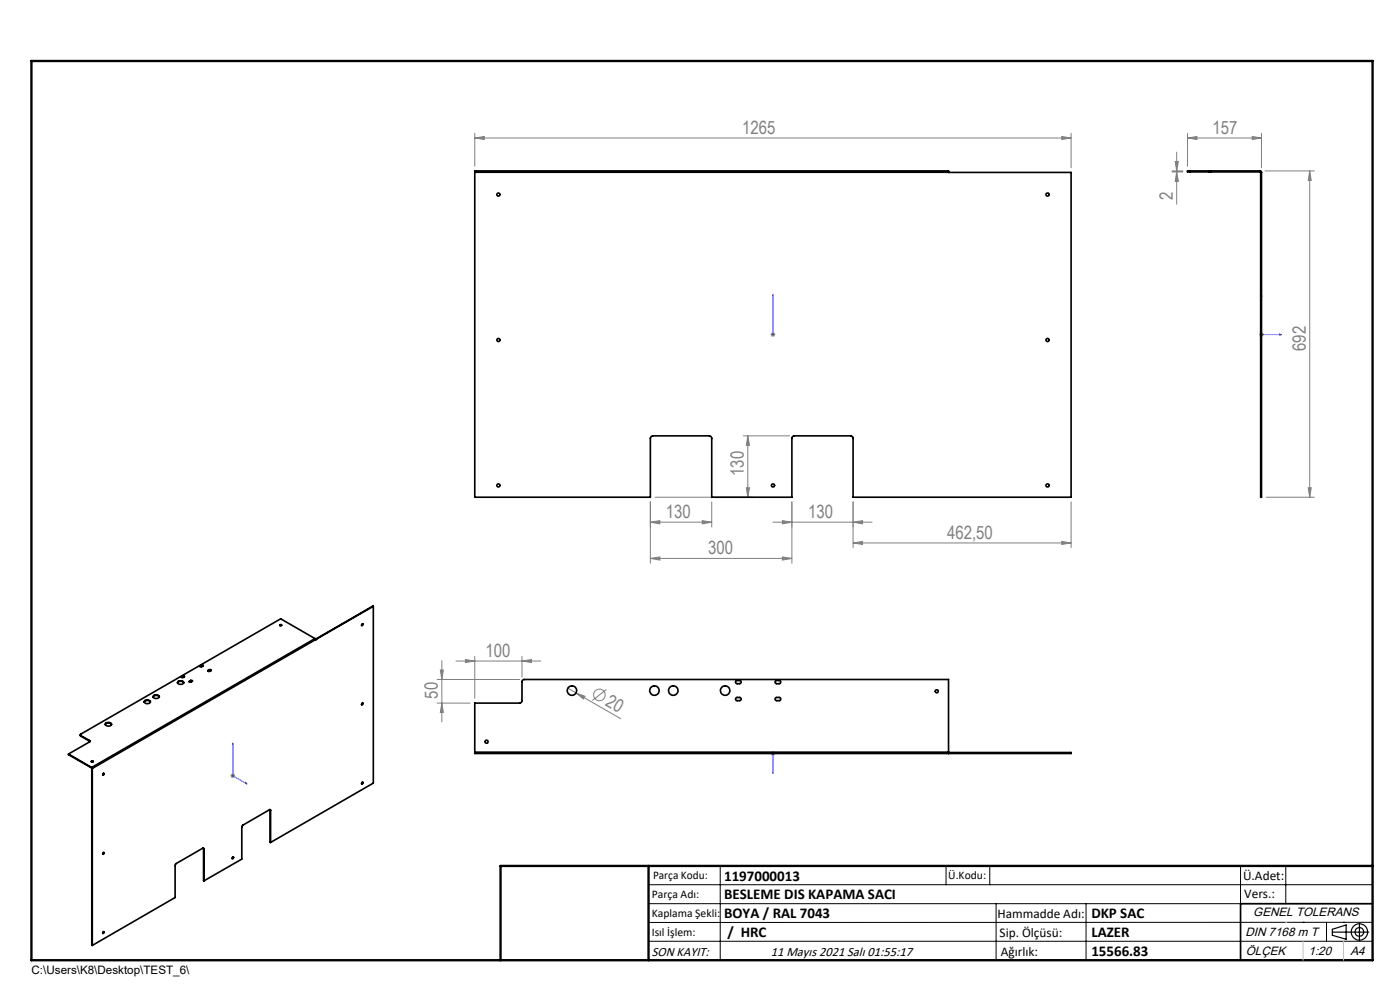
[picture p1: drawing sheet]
<svg xmlns="http://www.w3.org/2000/svg" width="297mm" height="210mm" viewBox="0 0 297 210" stroke-linecap="round" stroke-linejoin="round" font-family="sans-serif">
<g fill="none" stroke="#808080" stroke-width=".21">
<path d="M100.7 29.3l2-.3v.6zM100.7 28.3v7M100.7 29.3h126.5M225.2 29l2 .3-2 .3zM227.2 28.3v7.3M248.6 36.3h2.3M248.6 36.5h2.3M249.3 34.3h.7l-.4 2zM249.6 36.5l.4 2h-.7zM249.6 32.3v11M251.9 29.3l2-.3v.6zM251.9 29.3h15.7"/>
<path d="M251.9 28.3v7M265.6 29l2 .3-2 .3zM267.6 28.3v7.3M268.4 36.3h10.4M277.8 36.3l.4 2h-.7zM277.8 36.3v69.2M163.5 71h1M163.6 70.6l.7 .7M164 70.5v1M164.3 70.6l-.7 .7M267.1 71h1M267.3 70.6l.7 .7"/>
<path d="M267.6 70.5v1M268 70.6l-.7 .7M157.7 92.5h9.8M158.6 92.5v13M158.6 92.5l.4 2h-.7zM138 118.5l2-.4v.7zM138 110.8l2-.4v.7zM138 106.5v13M138 118.5h30M138 110.8h13M139 105.5h20.7M149 110.4l2 .4-2 .3z"/>
<path d="M151 106.5v5.3M158.3 103.5h.7l-.4 2zM164 110.8h21M166 110.4l2 .4-2 .3zM166 118.1l2 .4-2 .3zM168 106.5v13M181 115.2l2-.3v.6zM181 110.8l2-.4v.7zM181 106.5v9.7M181 115.2h46.2M225.2 114.9l2 .3-2 .3zM227.2 106.5v9.7"/>
<path d="M268.6 105.5h10.2M277.5 103.5h.7l-.4 2zM98.7 139.9l2 .3-2 .3zM100.7 139.2v8.9M110.7 139.2v4.4M92.7 144.1h17.5M92.7 149.1h7M93.4 142.1h.7l-.4 2zM93.7 140.2v12.9M93.7 149.1l.4 2h-.7zM96.7 140.2h18M110.7 140.2l2-.3v.6z"/>
<path d="M120.5 146l1.7 1M122.2 147l1.9 .7-.3 .6zM122.2 147l9.5 5.5M128.7 146.3l-3 2.3M163.5 159.8h1M163.6 159.5l.7 .7M164 159.3v1M164.3 159.5l-.7 .7M48.9 164.6h1M49 164.2l.7 .7M49.4 164v1.1M49.7 164.2l-.7 .7"/>
<circle cx="127.2" cy="147.4" r="1.23"/>
</g>
<g fill="none" stroke="#000" stroke-width=".25">
<path d="M282.6 197.7h7.8M282.6 197.1l3-.9v3l-3-.8zM288.4 195.8v3.8M106.2 203.7h185"/>
<circle cx="288.4" cy="197.7" r="1.74"/>
<circle cx="288.4" cy="197.7" r=".93"/>
</g>
<g fill="none" stroke="#00f" stroke-width=".21">
<path d="M164 70.9v.2zM164 62.5v.4v-.4M164 71h.1M164 62.5v8.5M267.6 62.5l.1 .4h-.2zM267.6 62.5v8.5h4.3M271.4 70.9l.5 .1-.5 .1zM49.4 157.6l.1 .4-.2-.1zM49.4 157.6v7l3 1.7M164 159.7v.2zM164 159.8h.1M164 159.8v4.3"/>
<path d="M52.1 166l.3 .3-.3-.1zM164 164.1v-.5v.5"/>
</g>
<g fill="none" stroke="#000" stroke-width=".21">
<path d="M137.6 187.7h153.6M137.6 191.7h153.6M137.6 199.7h153.6M152.8 183.7v20M200.7 183.7v4M210 183.7v4M211.3 191.7v12M230.4 191.7v12M263.2 183.7v20M272.8 183.7v8M276.4 195.6h.1M281.4 195.6v4.1"/>
<path d="M285 195.6h.1M291.2 195.6l-153.6 .1"/>
</g>
<path d="M291.2 191.7h-28v12" fill="none" stroke="#000" stroke-width=".35"/>
<path d="M6.7 12.9h284.5v190.8h-284.5zM137.6 183.7v20M291.2 183.7h-185v20" fill="none" stroke="#000" stroke-width=".5"/>
<path d="M276.4 199.7v4M285 199.7v4" fill="none" stroke="#c0c0c0" stroke-width=".21"/>
<path d="M272.8 195.6h.1" fill="none" stroke="#c0c0c0" stroke-width=".25"/>
<g fill="#00f">
<path d="M164 70.9v.2zM164 62.5v.4z"/>
<path d="M271.4 70.9l.5 .1-.5 .1zM267.6 62.5l.1 .4h-.2z"/>
<path d="M52.1 166l.3 .3-.3-.1zM49.4 157.6l.1 .4-.2-.1zM164 163.6v.5zM164 159.7v.2z"/>
</g>
<g fill="#808080">
<path d="M122.2 147l1.9 .7-.3 .6z"/>
<path d="M166 118.1l2 .4-2 .3zM138 118.5l2-.4v.7zM149 110.4l2 .4-2 .3zM138 110.8l2-.4v.7z"/>
<path d="M100.7 29.3l2-.3v.6zM225.2 29l2 .3-2 .3zM181 115.2l2-.3v.6zM225.2 114.9l2 .3-2 .3zM251.9 29.3l2-.3v.6zM265.6 29l2 .3-2 .3zM98.7 139.9l2 .3-2 .3zM110.7 140.2l2-.3v.6z"/>
<path d="M181 110.8l2-.4v.7zM166 110.4l2 .4-2 .3z"/>
<path d="M277.8 36.3l.4 2h-.7zM277.5 103.5h.7l-.4 2zM249.3 34.3h.7l-.4 2zM249.6 36.5l.4 2h-.7z"/>
<path d="M158.6 92.5l.4 2h-.7zM158.3 103.5h.7l-.4 2zM93.4 142.1h.7l-.4 2zM93.7 149.1l.4 2h-.7z"/>
</g>
<g fill="none" stroke="#000" stroke-width=".35">
<path d="M100.7 36.5v69h37.3v-12.5l.1-.4 .4-.1h12l.3 .1 .2 .3v12.6h17v-12.6l.5-.4h12l.4 .2 .1 12.8h46.2v-68.9l-26-.1M100.7 36.5v-.2h100.5v.2M100.7 36.5h100.5M252.4 36.3h-.5v.2h.5M252.4 36.3h4M252.4 36.5h4M252.4 36.3v.2M256.4 36.3h.5M256.4 36.5h.5M256.4 36.3v.2M256.9 36.3h10.5M256.9 36.3v.2"/>
<path d="M256.9 36.5h10.5M267.4 36.3l.2 .2M267.4 36.5h.1M267.4 36.3v.2M267.4 36.5v69h.2v-69M267.4 36.5h.2M59.4 132.7h.4M59.4 132.5l.4 .1-.4 .1zM66.8 135.5l.2 .2M66.8 135.5l-7.3-4.2-42.4 24.4v.3M66.8 135.5l-47.4 27.3M67 135.7h.1"/>
<path d="M67 135.7l-47.4 27.3M76.9 132.3l-.2 .4M79.2 128.6l-12.2 7.1M79.2 128.6v37.5l-21.8 12.6M79.2 128.6l-12.3 7M14.5 159.9l4.9 2.9M14.5 159.9v.2l4.9 2.8M17 155.9l.1 .2M17.1 156l1.9 1.1M17.1 156v.1M17.1 156.1l1.9 1.1M19 157.1v.3l-4.5 2.5"/>
<path d="M19 157.2l.1 .1M19 157.1v.1M22.3 153.7a.81 .81 0 0 1 1.4 0M22.4 153.5a.74 .74 0 0 1 1.2 .2 .7 .7 0 0 1-.7 .3 .7 .7 0 0 1-.5-.5zM30.6 148.9a.78 .78 0 0 1 1.3 0M30.7 148.7l.7-.2a.44 .44 0 0 1 .5 .5 .44 .44 0 0 1-.7 .3l-.4-.1a.3 .3 0 0 1-.2-.2 .3 .3 0 0 1 .1-.3zM32.5 147.8l.2-.2 .5-.1 .6 .3M32.6 147.6a.63 .63 0 0 1 .7-.2 .63 .63 0 0 1 .4 .5l-.4 .3-.5-.1a.32 .32 0 0 1-.3-.2 .32 .32 0 0 1 .1-.3zM37.6 144.8l.5-.3 .7 .1 .2 .2M37.7 144.6a.65 .65 0 0 1 .8-.2 .65 .65 0 0 1 .4 .6l-.4 .2-.5-.1a.34 .34 0 0 1-.3-.2 .34 .34 0 0 1 0-.3zM38.5 143.6h.1M38.5 143.5v.1"/>
<path d="M38.7 143.4l.3-.1 .1 .2-.5 .2-.1-.2M38.7 143.5h.4M38.7 143.4l-.2 .1M38.7 143.4v.1M38.7 143.5l-.2 .1M40.2 144.6h-.1M40.2 144.5v.1M40.4 144.3l.5 .2-.4 .2h-.3v-.2M40.4 144.5h.4M40.4 144.3l-.2 .2M40.4 144.3v.2M40.4 144.5l-.2 .1"/>
<path d="M42.5 141.3l-.1 .1M42.5 141.2v.1M42.7 141.1l.4 .1-.4 .3-.3-.1 .1-.2M42.7 141.2h.4M42.7 141.1l-.2 .1M42.7 141.1v.1M42.7 141.2l-.2 .1M44.2 142.3h-.1M44.2 142.2v.1M44.4 142.1l.4 .1-.5 .2-.2-.1 .1-.1M44.4 142.2h.4M44.4 142.1l-.2 .1"/>
<path d="M44.4 142.1v.1M44.4 142.2l-.2 .1M76.9 149.1l-.2 .4M100.7 159.6v-10.5h9.7l.3-.4v-4.2l.4-.4h90.1v15.5M100.7 159.6v.2h126.5v-.2h-26M100.7 159.6h100.5M156.1 144.5l.1-.2h.7a.34 .34 0 0 1 .3 .4 .34 .34 0 0 1-.3 .3h-.7l-.1-.2zM156.1 148.1l.1-.2h.7a.34 .34 0 0 1 .3 .4 .34 .34 0 0 1-.3 .3h-.7l-.1-.1zM164.6 148l.7-.1a.34 .34 0 0 1 .3 .4 .34 .34 0 0 1-.3 .3l-.8-.1zM164.6 144.4l.7-.1a.34 .34 0 0 1 .3 .4 .34 .34 0 0 1-.3 .3l-.7-.1-.2-.2zM201.2 159.6v.2M19.4 161.5l.2-.1 .2 .2h-.3z"/>
<path d="M19.4 161.6h.4M19.4 162.8l.2 .2M19.4 162.9l.1 .1M19.4 162.8v.1M19.5 163h.1M19.5 163l.1 37.5M19.6 163v37.5M21.9 164.1h.2l-.2 .3zM22 164l-.2 .4M43.1 179.9l.1 .1M57.3 171.7v.1M57.3 171.8l.1 .1"/>
<path d="M57.3 171.8l.1 6.9M57.4 171.9l-.2-.2-5.7 3.3-.2 .3v6.9l-8 4.7M57.4 171.9v6.8M76.9 165.9l-.2 .4M21.9 180.9h.2l-.2 .3zM21.9 197.7h.2l-.2 .3zM22 180.8l-.2 .4M22 197.6l-.2 .4M43.2 180h.1M43.2 180l.1 6.9M43.3 180l-.3-.1-5.6 3.3-.3 .3v6.9l-17.5 10.1M43.3 180v6.9"/>
<path d="M49.3 181.9l.2-.1-.1 .4-.2-.1zM49.5 181.8l-.3 .3"/>
<circle cx="105.7" cy="41.3" r=".32"/>
<circle cx="222.2" cy="41.3" r=".33"/>
<circle cx="105.7" cy="72.1" r=".32"/>
<circle cx="222.2" cy="72.1" r=".33"/>
<circle cx="105.7" cy="103" r=".32"/>
<circle cx="164" cy="103" r=".33"/>
<circle cx="222.2" cy="103" r=".33"/>
<circle cx="76.9" cy="132.6" r=".19"/>
<circle cx="76.9" cy="149.4" r=".19"/>
<circle cx="103.2" cy="157.3" r=".34"/>
<circle cx="121.3" cy="146.5" r="1"/>
<circle cx="138.8" cy="146.5" r="1"/>
<circle cx="142.8" cy="146.5" r="1"/>
<circle cx="153.8" cy="146.5" r="1"/>
<circle cx="198.7" cy="146.6" r=".33"/>
<circle cx="76.9" cy="166.1" r=".19"/>
</g>
<g font-size="3.9" fill="#808080">
<text x="157.4" y="28.4">1265</text>
<text x="257.2" y="28.4">157</text>
<text x="248.8" y="42.4" transform="rotate(-90 248.8 42.4)">2</text>
<text x="277" y="74.4" transform="rotate(-90 277 74.4)">692</text>
<text x="157.8" y="101" transform="rotate(-90 157.8 101)">130</text>
<text x="141.3" y="109.9">130</text>
<text x="171.4" y="109.9">130</text>
<text x="150.2" y="117.6">300</text>
<text x="200.9" y="114.3">462,50</text>
<text x="103" y="139.3">100</text>
<text x="92.9" y="148.2" transform="rotate(-90 92.9 148.2)">50</text>
<text x="128.3" y="149.6" transform="rotate(30 128.3 149.6)">20</text>
</g>
<g font-size="3.2">
<text x="153.6" y="190.8">BESLEME DIS KAPAMA SACI</text>
<text x="153.6" y="186.8">1197000013</text>
<text x="153.6" y="194.8">BOYA / RAL 7043</text>
<text x="231.5" y="194.8">DKP SAC</text>
<text x="154.3" y="198.8">/ HRC</text>
<text x="231.5" y="198.7">LAZER</text>
<text x="231.5" y="202.8">15566.83</text>
</g>
<g font-size="2.8">
<text x="263.7" y="186.7">Ü.Adet:</text>
<text x="263.9" y="190.5">Vers.:</text>
<text x="211.6" y="194.8">Hammadde Adı:</text>
<text x="138.3" y="202.8">SON KAYIT:</text>
<text x="163.5" y="202.8">11 Mayıs 2021 Salı 01:55:17</text>
<text x="212.1" y="198.7">Sip. Ölçüsü:</text>
<text x="212.3" y="202.7">Ağırlık:</text>
</g>
<g font-size="2.6">
<text x="265.9" y="194.4">GENEL TOLERANS</text>
<text x="264.2" y="198.5">DIN 7168 m T</text>
<text x="264.3" y="202.6">ÖLÇEK</text>
<text x="277.6" y="202.6">1:20</text>
<text x="286.5" y="202.6">A4</text>
</g>
<g font-size="2.5">
<text x="138.3" y="190.5">Parça Adı:</text>
<text x="138.5" y="186.5">Parça Kodu:</text>
<text x="201.2" y="186.5">Ü.Kodu:</text>
<text x="138.3" y="194.5">Kaplama Şekli:</text>
<text x="138.3" y="198.6">Isıl İşlem:</text>
<text x="6.7" y="206.7">C:\Users\K8\Desktop\TEST_6\</text>
</g>
</svg>
